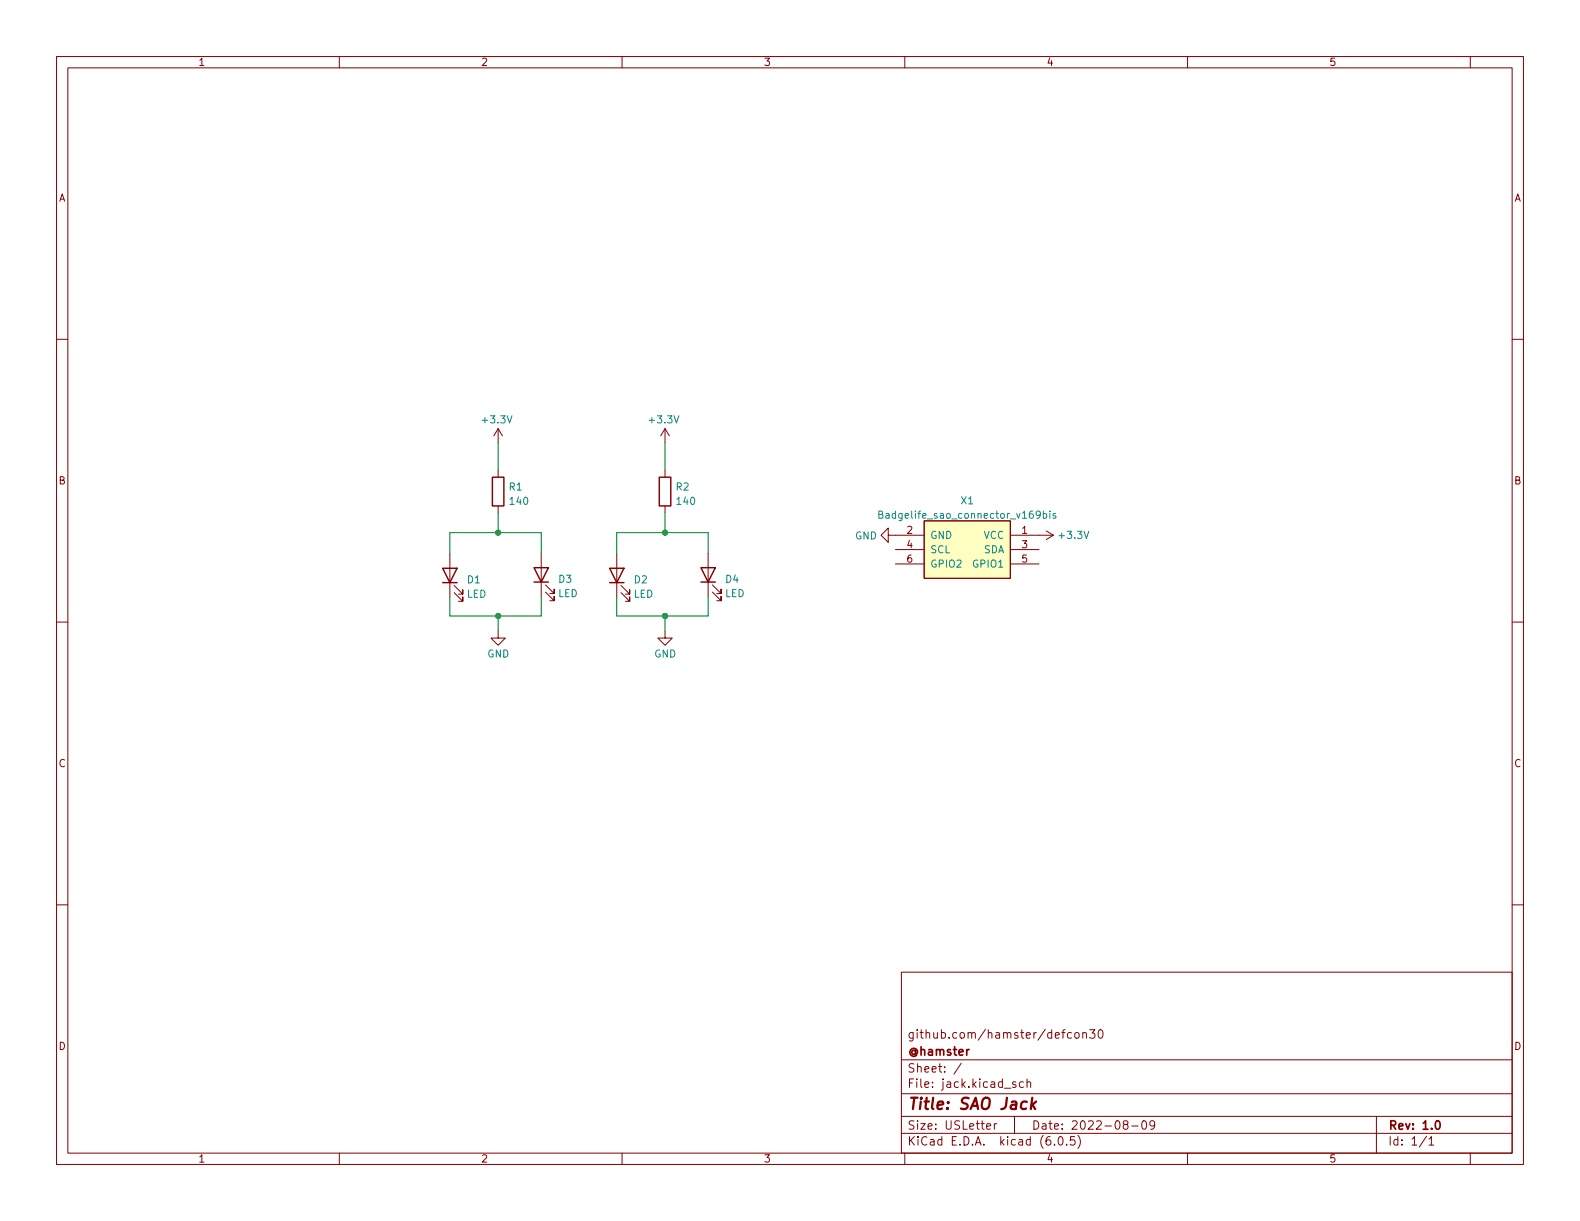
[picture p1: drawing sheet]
<svg xmlns="http://www.w3.org/2000/svg" width="279mm" height="216mm" viewBox="0 0 279 216" stroke-linecap="round" stroke-linejoin="round" font-family="sans-serif">
<g fill="none" stroke="#840000" stroke-width=".18">
<path d="M10 10h259.4v195.9h-259.4zM12 12h255.4v191.9h-255.4zM60 10v2M110 10v2M160 10v2M210 10v2M260 10v2M10 60h2M267.4 60h2M88.1 75.8l-.8 1.3M88.1 75.8v2.5M88.1 75.8l.7 1.3"/>
<path d="M117.6 75.8v2.5M117.6 75.8l-.8 1.3M117.6 75.8l.8 1.3M79.6 97.9v7.7M88.1 83.1v1.3M88.1 89.5v1.2M95.7 97.8v7.7M109.1 97.9v7.7M117.6 83.1v1.3M117.6 89.5v1.2M125.2 97.8v7.7M157.1 94.6v-1.2l-1.3 1.2 1.3 1.3v-1.3h6.3"/>
<path d="M158.3 97.2h5.1M158.3 99.7h5.1M163.4 92.1h15.3v10.2h-15.3zM178.7 94.6h7.6M178.7 97.2h5M178.7 99.7h5M185 93.9l1.3 .7M186.3 94.6l-1.3 .8M10 110h2M80.3 104.8l1.5 1.5v-.7v.7h-.7M80.3 103.5l1.5 1.6v-.8v.8h-.7M88.1 111.6v1.2h1.3l-1.3 1.3-1.3-1.3h1.3"/>
<path d="M96.5 104.7l1.5 1.5v-.7v.7h-.8M96.5 103.4l1.5 1.6v-.8v.8h-.8M109.8 104.8l1.6 1.5v-.7v.7h-.8M109.8 103.5l1.6 1.6v-.8v.8h-.8M117.6 111.6v1.2h1.3l-1.3 1.3-1.3-1.3h1.3M126 104.7l1.5 1.5v-.7v.7h-.8M126 103.4l1.5 1.6v-.8v.8h-.8M267.4 110h2M10 160h2M267.4 160h2M159.4 171.9h108v32h-108zM159.4 197.4h108"/>
<path d="M159.4 193.4h108M159.4 187.4h108M170 188l-1.3 1.9M174.5 199.2l.7-.2-.1-.3h-.4l-.2 .2v.7h.6M175.8 198.7v1M176.3 198.7h-.3l-.2 .3M179.4 197.4v3M179.6 191.4l-.3-.1-.3 .2 .1 .2 .5 .2v.3h-.6M181 191.4l-.5-.1-.2 .3v.4l.1 .2h.6M181.6 191.4l.2-.1 .4 .1 .1 .9M181.6 190.8v1.5M189.5 182.6h-.5l-.2 .3v.4l.1 .2h.6"/>
<path d="M190.2 182.6h.3l.3 .3v.4l-.3 .3-.3-.1-.2-.2v-.4zM191.5 182.7l.2-.1h.3l.1 1M191.5 182.6v1M192.7 182.1h.9l-.5 .5 .4 .2v.6l-.2 .2h-.4l-.2-.2M194.4 182.2l.1-.1a.81 .81 0 0 1 .6 .6 .81 .81 0 0 1-.3 .8l-.1 .1a.81 .81 0 0 1-.6-.6 .81 .81 0 0 1 .3-.8zM198.9 198.8l-.3-.3 .1-.2 .2-.1h.4l.2 .3-.1 .2-.6 .2-.2 .2 .1 .4 .2 .2 .4-.1 .2-.2-.1-.4-.2-.2M200.1 199.1h1.2M202.1 198.2h.2a.81 .81 0 0 1 .5 .6 .81 .81 0 0 1-.3 .8l-.1 .1a.81 .81 0 0 1-.6-.6 .81 .81 0 0 1 .3-.9zM204.2 198.8l-.3 .3-.4-.1-.2-.2 .2-.6h.4l.2 .1a.99 .99 0 0 1-.3 1.4h-.3M243.4 197.4v6.5M60 203.9v2M110 203.9v2"/>
<path d="M159.4 200.4h108M160 203.9v2M186.5 202.3v.2M187.3 201h.2a.81 .81 0 0 1 .6 .6 .81 .81 0 0 1-.3 .8l-.2 .1a.81 .81 0 0 1-.6-.6 .81 .81 0 0 1 .3-.9zM188.6 202.3v.2M190 201h-.7v.7l.2-.2 .5 .1 .1 .2-.1 .5-.2 .2-.5-.2M190.6 200.8a1.72 1.72 0 0 1 0 2.2M210 203.9v2M252.3 200.9l-1.3 1.9M252.7 201.4l.4-.4v1.5M252.7 202.5h.8M260 203.9v2"/>
</g>
<path d="M254 198.2h.2a.82 .82 0 0 1 .6 .6 .82 .82 0 0 1-.3 .8l-.2 .1a.81 .81 0 0 1-.6-.6 .81 .81 0 0 1 .3-.9z" fill="none" stroke="#840000" stroke-width=".3"/>
<path d="M182.5 194.1l-.2 2M182.6 195.3l.5 .8M183.2 194.8l-.8 .7" fill="none" stroke="#840000" stroke-width=".4"/>
<path d="M87.1 84.4h2v5.1h-2zM116.6 84.4h2v5.1h-2zM78.3 100.5h2.5l-1.2 2.5zM78.3 103h2.5M94.4 100.4h2.6l-1.3 2.5zM94.4 102.9h2.6M107.8 100.5h2.5l-1.2 2.5zM107.8 103h2.5M124 100.4h2.5l-1.3 2.5zM124 102.9h2.5" fill="none" stroke="#840000" stroke-width=".25"/>
<path d="M163.4 92.1h15.3v10.2h-15.3z" fill="#ffffc2" stroke="#ffffc2" stroke-width=".18"/>
<path d="M155.4 91l.6-.1 .1-.2-.1-.2-.6-.1v1.2h.5l.2-.1v-.3l-.3-.2M184.5 90.9l.4-.1 .2 .2-.1 .6h-.5M184.5 90.4v1.2M185.6 90.4v.1M185.6 90.8v.8M186.7 90.9l-.3-.1-.2 .2 .1 .2 .4 .1v.3h-.5" fill="none" stroke="#008484" stroke-width=".18"/>
<path d="M88.1 78.3v4.8M117.6 78.3v4.8M88.1 90.7v3.5M95.7 97.8v-3.6h-16.1v3.7M117.6 90.7v3.5M125.2 97.8v-3.6h-16.1v3.7M88.1 108.9v2.7M95.7 105.5v3.4h-16.1v-3.3M117.6 108.9v2.7M125.2 105.5v3.4h-16.1v-3.3" fill="none" stroke="#008400" stroke-width=".18"/>
<g fill="#008400" stroke="#008400" stroke-width=".18">
<circle cx="88.1" cy="108.9" r=".46"/>
<circle cx="117.6" cy="108.9" r=".46"/>
<circle cx="117.6" cy="94.2" r=".46"/>
<circle cx="88.1" cy="94.2" r=".46"/>
</g>
<text font-size="2.8" fill="#840000" x="160.4" y="196.2">Title: SAO Jack</text>
<g font-size="2.1" fill="#840000">
<text x="160.4" y="183.6">github.com/hamster/defcon30</text>
<text x="160.4" y="189.7">Sheet: /</text>
<text x="160.4" y="186.7">@hamster</text>
<text x="160.4" y="192.4">File: jack.kicad_sch</text>
<text x="160.4" y="202.5">KiCad E.D.A. kicad (6.0.5)</text>
<text x="160.4" y="199.7">Size: USLetter</text>
<text x="182.4" y="199.7">Date: 2022-08-09</text>
<text x="245.4" y="199.7">Rev: 1.0</text>
<text x="245.4" y="202.5">Id: 1/1</text>
</g>
<g font-size="1.8" fill="#840000">
<text x="35" y="11.6">1</text>
<text x="85" y="11.6">2</text>
<text x="135" y="11.6">3</text>
<text x="185" y="11.6">4</text>
<text x="235" y="11.6">5</text>
<text x="10.3" y="35.6">A</text>
<text x="267.7" y="35.6">A</text>
<text x="10.3" y="85.7">B</text>
<text x="267.7" y="85.7">B</text>
<text x="160.4" y="94.4">2</text>
<text x="180.7" y="94.4">1</text>
<text x="160.4" y="96.9">4</text>
<text x="160.4" y="99.5">6</text>
<text x="180.7" y="96.9">3</text>
<text x="180.7" y="99.5">5</text>
<text x="10.3" y="135.6">C</text>
<text x="267.7" y="135.6">C</text>
<text x="10.3" y="185.7">D</text>
<text x="267.7" y="185.7">D</text>
<text x="35" y="205.6">1</text>
<text x="85" y="205.6">2</text>
<text x="135" y="205.6">3</text>
<text x="185" y="205.6">4</text>
<text x="235" y="205.6">5</text>
</g>
<g font-size="1.8" fill="#008484">
<text x="85.5" y="74.9">+3.3V</text>
<text x="115" y="74.9">+3.3V</text>
<text x="90.1" y="86.7">R1</text>
<text x="90.3" y="89.3">140</text>
<text x="119.6" y="86.7">R2</text>
<text x="119.8" y="89.3">140</text>
<text x="170" y="89.2">X1</text>
<text x="151.2" y="95.4">GND</text>
<text x="156.5" y="91.7">Badgelife_sao_connector_v169bis</text>
<text x="164.4" y="95.3">GND</text>
<text x="173.9" y="95.3">VCC</text>
<text x="187.5" y="95.3">+3.3V</text>
<text x="164.4" y="97.8">SCL</text>
<text x="164.4" y="100.4">GPIO2</text>
<text x="172.2" y="100.4">GPIO1</text>
<text x="173.9" y="97.8">SDA</text>
<text x="82.5" y="105.7">LED</text>
<text x="82.7" y="103.1">D1</text>
<text x="98.7" y="105.6">LED</text>
<text x="98.8" y="103">D3</text>
<text x="112" y="105.7">LED</text>
<text x="112.2" y="103.1">D2</text>
<text x="128.2" y="105.6">LED</text>
<text x="128.3" y="103">D4</text>
<text x="86.2" y="116.3">GND</text>
<text x="115.7" y="116.3">GND</text>
</g>
</svg>
